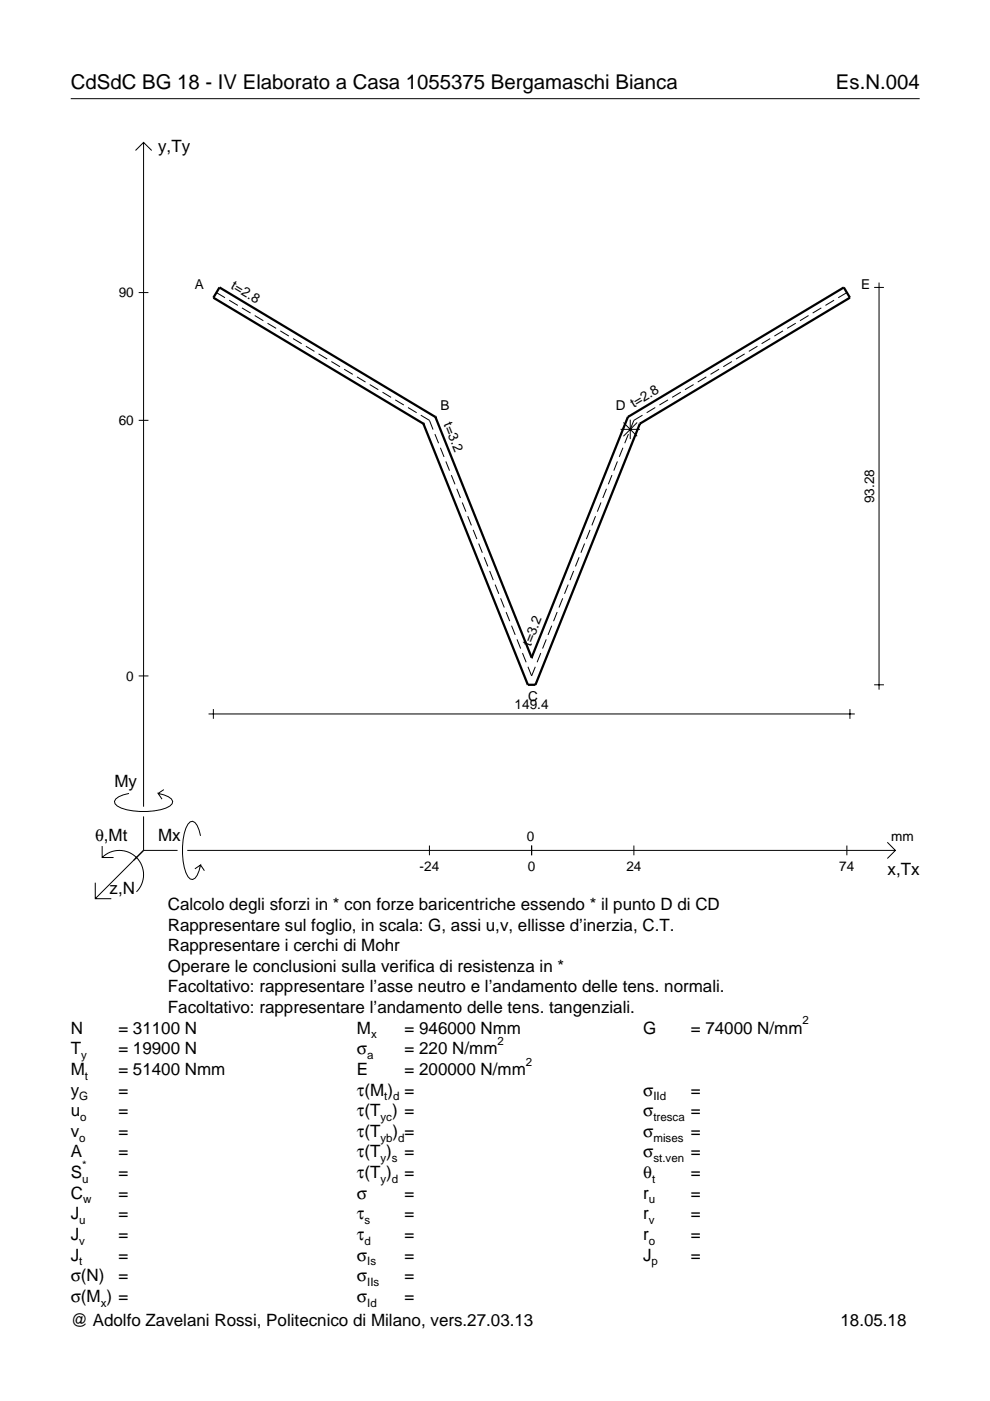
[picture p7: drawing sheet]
<svg xmlns="http://www.w3.org/2000/svg" width="210mm" height="297mm" viewBox="0 0 210 297" stroke-linecap="round" stroke-linejoin="round" font-family="sans-serif">
<g fill="none" stroke="#000" stroke-width=".21">
<path d="M15 20.9h180M28.7 31.9l1.7-1.7 1.8 1.7M30.4 30.2v140.8M186.4 59.9v86.3M29.4 62h2.1M45.9 62l1.8 1.1M48.6 63.7l1.8 1.1M51.3 65.3l1.8 1.1M54 66.9l1.8 1.1M56.7 68.5l1.8 1.1M59.4 70.2l1.8 1.1M62.1 71.8l1.9 1.1"/>
<path d="M64.8 73.4l1.9 1.1M67.5 75l1.9 1.1M70.3 76.7l1.8 1.1M73 78.3l1.8 1.1M75.7 79.9l1.8 1.1M149.8 79.9l-1.9 1.1M152.5 78.3l-1.9 1.1M155.2 76.7l-1.8 1.1M157.9 75l-1.8 1.1M160.6 73.4l-1.8 1.1M163.3 71.8l-1.8 1.1M166 70.2l-1.8 1.1"/>
<path d="M168.7 68.5l-1.8 1.1M171.4 66.9l-1.8 1.1M174.1 65.3l-1.8 1.1M176.8 63.7l-1.8 1.1M179.6 62l-1.9 1.1M185.3 60.9h2.1M29.4 89.1h2.1M78.4 81.5l1.8 1.1M81.1 83.2l1.8 1.1M83.8 84.8l1.8 1.1M86.5 86.4l1.8 1.1M89.2 88l1.8 1.1 .8 2"/>
<path d="M92.2 92l.8 2M93.4 94.9l.7 2M94.5 97.8l.8 2M130.9 97.8l-.8 2M131.6 91h4.1M132.1 94.9l-.8 2M132.2 89.6l2.9 2.9M133.2 92l-.7 2M133.6 89v4.1M135.1 89.6l-2.9 2.9M136.2 88l-1.8 1.1-.8 2M138.9 86.4l-1.8 1.1"/>
<path d="M141.6 84.8l-1.8 1.1M144.3 83.2l-1.8 1.1M147.1 81.5l-1.9 1.1M95.7 100.7l.8 2M96.8 103.6l.8 2M98 106.5l.8 2M99.2 109.4l.7 2M100.3 112.3l.8 2M101.5 115.2l.8 2M102.7 118.2l.7 1.9M122.8 118.2l-.8 1.9M123.9 115.2l-.7 2"/>
<path d="M125.1 112.3l-.8 2M126.3 109.4l-.8 2M127.4 106.5l-.8 2M128.6 103.6l-.8 2M129.7 100.7l-.7 2M103.8 121.1l.8 1.9M105 124l.8 1.9M106.1 126.9l.8 1.9M107.3 129.8l.8 1.9M108.5 132.7l.7 1.9M109.6 135.6l.8 1.9M110.8 138.5l.8 1.9"/>
<path d="M114.7 138.5l-.8 1.9M115.8 135.6l-.8 1.9M117 132.7l-.8 1.9M118.1 129.8l-.7 1.9M119.3 126.9l-.8 1.9M120.5 124l-.8 1.9M121.6 121.1l-.8 1.9M29.4 143.3h2.1M44.2 151.4h137M45.2 150.3v2.1M111.9 141.4l.8 1.9 .8-1.9M180.2 150.3v2.1"/>
<path d="M185.3 145.2h2.1M21.7 179.4v2.4h2.4M27.3 168.2a3.6 3.6 0 0 0-3 1.7l.1 .5a5.6 5.6 0 0 0 3.8 1.5 13.4 13.4 0 0 0 7.8-1l.5-.5 .1-.5a3.6 3.6 0 0 0-3.1-1.7l.8 1.2M30.4 173.1v7.2M34.7 167.4l-1.2 .8M42.5 177.2a3.6 3.6 0 0 0-1.7-3.1l-.5 .2a5.7 5.7 0 0 0-1.5 3.7 13.3 13.3 0 0 0 1 7.9l.5 .5 .5 .1a3.6 3.6 0 0 0 1.7-3.1l-1.2 .8M91 179.3v2M112.7 179.3v2M134.4 179.3v2M179.6 179.3v2M188.1 178.6l1.7 1.7-1.7 1.7M20.2 187.2v3.3h3.4"/>
<path d="M21.7 181.8a5.1 5.1 0 0 1 7.2 0 5.1 5.1 0 0 1 0 7.3M30.4 180.3l-10.2 10.2M30.4 180.3h7.2M39.7 180.3h150.1M42.5 183.4l.8 1.2"/>
</g>
<path d="M89.8 89.8h.1M89.8 89.8l22.1 55.4h1.6l22.2-55.4M92.3 88.4h.1M92.3 88.4l-45.8-27.5-1.3 2.2 44.6 26.7M92.3 88.4l20.4 51M133.1 88.4h.1M133.1 88.4l-20.4 51M133.1 88.4l45.8-27.5 1.3 2.2-44.5 26.7M135.7 89.8h.1M112.7 139.4h.1" fill="none" stroke="#000" stroke-width=".48"/>
<g font-size="4.3">
<text x="15" y="18.9">CdSdC BG 18 - IV Elaborato a Casa 1055375 Bergamaschi Bianca</text>
<text x="177.2" y="18.9">Es.N.004</text>
</g>
<g font-size="3.6">
<text x="33.5" y="32.3">y,Ty</text>
<text x="24.3" y="166.9">My</text>
<text x="20.1" y="178.2">θ,Mt</text>
<text x="33.5" y="178.2">Mx</text>
<text x="188.2" y="185.5">x,Tx</text>
<text x="23.2" y="189.6">z,N</text>
<text x="35.6" y="192.9">Calcolo degli sforzi in * con forze baricentriche essendo * il punto D di CD</text>
<text x="35.6" y="197.3">Rappresentare sul foglio, in scala: G, assi u,v, ellisse d’inerzia, C.T.</text>
<text x="35.6" y="201.7">Rappresentare i cerchi di Mohr</text>
<text x="35.6" y="206">Operare le conclusioni sulla verifica di resistenza in *</text>
<text x="35.6" y="210.4">Facoltativo: rappresentare l’asse neutro e l’andamento delle tens. normali.</text>
<text x="35.6" y="214.8">Facoltativo: rappresentare l’andamento delle tens. tangenziali.</text>
<text x="15" y="219.2">N</text>
<text x="25.1" y="219.2">= 31100 N</text>
<text x="75.7" y="219.2">M</text>
<text x="85.8" y="219.2">= 946000 Nmm</text>
<text x="136.4" y="219.2">G</text>
<text x="146.5" y="219.2">= 74000 N/mm</text>
<text x="15" y="227.9">M</text>
<text x="15" y="223.5">T</text>
<text x="25.1" y="227.9">= 51400 Nmm</text>
<text x="25.1" y="223.5">= 19900 N</text>
<text x="75.7" y="223.5">σ</text>
<text x="75.7" y="227.9">E</text>
<text x="85.8" y="223.5">= 220 N/mm</text>
<text x="85.8" y="227.9">= 200000 N/mm</text>
<text x="15" y="232.3">y</text>
<text x="25.1" y="232.3">=</text>
<text x="75.7" y="232.3">τ(M ) =</text>
<text x="136.4" y="232.3">σ</text>
<text x="146.5" y="232.3">=</text>
<text x="15" y="236.7">u</text>
<text x="25.1" y="236.7">=</text>
<text x="75.7" y="236.7">τ(T ) =</text>
<text x="136.4" y="236.7">σ</text>
<text x="146.5" y="236.7">=</text>
<text x="15" y="245.4">A</text>
<text x="15" y="241">v</text>
<text x="25.1" y="241">=</text>
<text x="25.1" y="245.4">=</text>
<text x="75.7" y="245.4">τ(T )</text>
<text x="75.7" y="241">τ(T</text>
<text x="83.3" y="241">) =</text>
<text x="85.8" y="245.4">=</text>
<text x="136.4" y="241">σ</text>
<text x="136.4" y="245.4">σ</text>
<text x="146.5" y="241">=</text>
<text x="146.5" y="245.4">=</text>
<text x="15" y="249.8">S</text>
<text x="25.1" y="249.8">=</text>
<text x="75.7" y="249.8">τ(T )</text>
<text x="85.8" y="249.8">=</text>
<text x="136.4" y="249.8">θ</text>
<text x="146.5" y="249.8">=</text>
<text x="15" y="254.2">C</text>
<text x="25.1" y="254.2">=</text>
<text x="75.7" y="254.2">σ</text>
<text x="85.8" y="254.2">=</text>
<text x="136.4" y="254.2">r</text>
<text x="146.5" y="254.2">=</text>
<text x="15" y="262.9">J</text>
<text x="15" y="258.5">J</text>
<text x="25.1" y="262.9">=</text>
<text x="25.1" y="258.5">=</text>
<text x="75.7" y="258.5">τ</text>
<text x="75.7" y="262.9">τ</text>
<text x="85.8" y="258.5">=</text>
<text x="85.8" y="262.9">=</text>
<text x="136.4" y="262.9">r</text>
<text x="136.4" y="258.5">r</text>
<text x="146.5" y="262.9">=</text>
<text x="146.5" y="258.5">=</text>
<text x="15" y="267.3">J</text>
<text x="25.1" y="267.3">=</text>
<text x="75.7" y="267.3">σ</text>
<text x="85.8" y="267.3">=</text>
<text x="136.4" y="267.3">J</text>
<text x="146.5" y="267.3">=</text>
<text x="15" y="271.7">σ(N)</text>
<text x="25.1" y="271.7">=</text>
<text x="75.7" y="271.7">σ</text>
<text x="85.8" y="271.7">=</text>
<text x="15" y="276">σ(M ) =</text>
<text x="15" y="281.2">@ Adolfo Zavelani Rossi, Politecnico di Milano, vers.27.03.13</text>
<text x="75.7" y="276">σ</text>
<text x="85.8" y="276">=</text>
<text x="178.2" y="281.2">18.05.18</text>
</g>
<g font-size="2.9">
<text x="25.2" y="63">90</text>
<text x="41.3" y="61.4">A</text>
<text x="48.8" y="61.1" transform="rotate(31 48.8 61.1)">t=2.8</text>
<text x="182.6" y="61.4">E</text>
<text x="93.4" y="86.9">B</text>
<text x="94" y="89.9" transform="rotate(68 94 89.9)">t=3.2</text>
<text x="130.6" y="86.9">D</text>
<text x="134.4" y="86.5" transform="rotate(-31 134.4 86.5)">t=2.8</text>
<text x="25.2" y="90.1">60</text>
<text x="185.3" y="106.7" transform="rotate(-90 185.3 106.7)">93.28</text>
<text x="112.5" y="137.1" transform="rotate(-68 112.5 137.1)">t=3.2</text>
<text x="26.8" y="144.3">0</text>
<text x="112" y="148.6">C</text>
<text x="109.1" y="150.3">149.4</text>
<text x="111.7" y="178.2">0</text>
<text x="189" y="178.2">mm</text>
<text x="89" y="184.7">-24</text>
<text x="111.9" y="184.7">0</text>
<text x="132.8" y="184.7">24</text>
<text x="178" y="184.7">74</text>
</g>
<g font-size="2.4">
<text x="78.7" y="220.2">x</text>
<text x="105.5" y="221.5">2</text>
<text x="170.2" y="217.2">2</text>
<text x="17.2" y="224.5">y</text>
<text x="77.9" y="224.5">a</text>
<text x="111.5" y="225.9">2</text>
<text x="16.8" y="233.3">G</text>
<text x="18" y="228.9">t</text>
<text x="81.5" y="233.3">t d</text>
<text x="138.5" y="233.3">IId</text>
<text x="17" y="237.7">o</text>
<text x="80.7" y="237.7">yc</text>
<text x="138.5" y="237.7">tresca</text>
<text x="16.8" y="242">o</text>
<text x="80.7" y="242">yb d</text>
<text x="138.5" y="242">mises</text>
<text x="17.4" y="250.8">u</text>
<text x="17.4" y="247.8">*</text>
<text x="80.7" y="246.4">y s</text>
<text x="80.7" y="250.8">y d</text>
<text x="138.2" y="250.8">t</text>
<text x="138.5" y="246.4">st.ven</text>
<text x="17.6" y="255.2">w</text>
<text x="137.6" y="255.2">u</text>
<text x="16.8" y="263.9">v</text>
<text x="16.8" y="259.5">u</text>
<text x="77.3" y="259.5">s</text>
<text x="77.3" y="263.9">d</text>
<text x="137.6" y="263.9">o</text>
<text x="137.6" y="259.5">v</text>
<text x="16.8" y="268.3">t</text>
<text x="77.9" y="268.3">Is</text>
<text x="138.2" y="268.3">p</text>
<text x="77.9" y="272.7">IIs</text>
<text x="21.4" y="277">x</text>
<text x="77.9" y="277">Id</text>
</g>
</svg>
